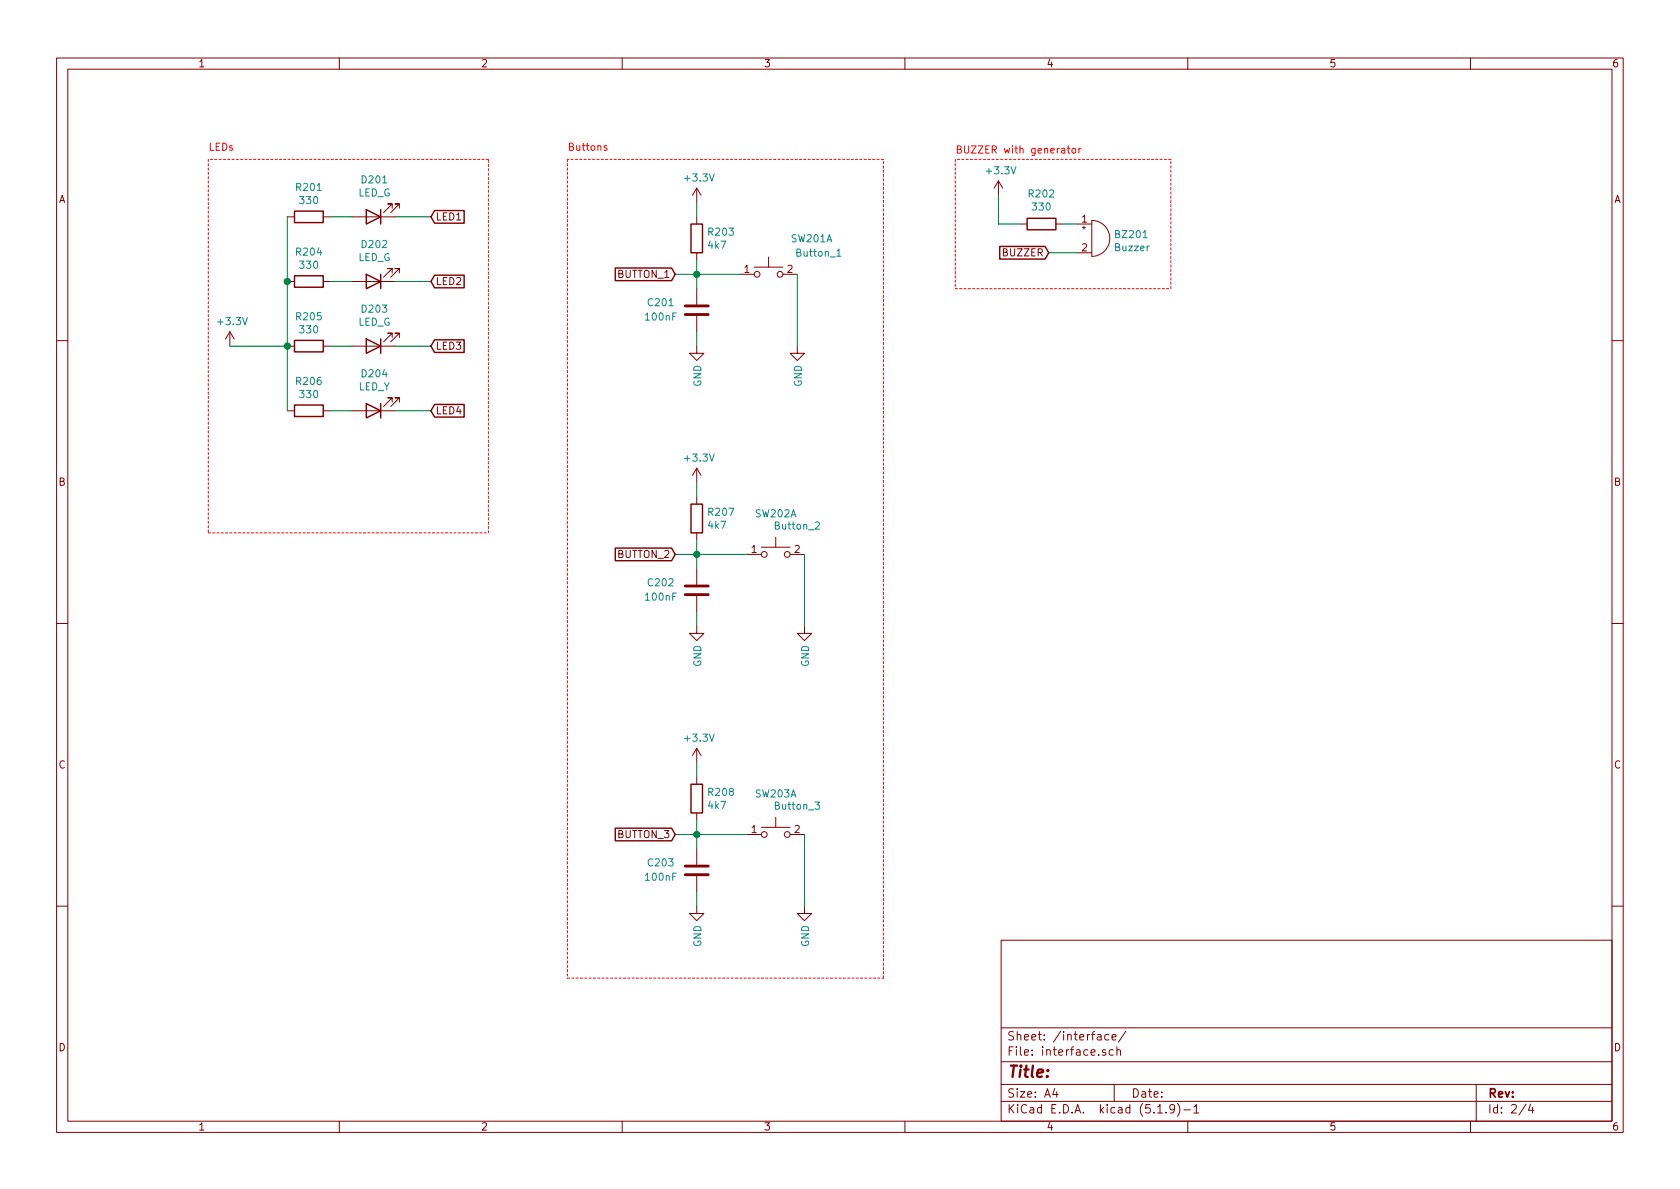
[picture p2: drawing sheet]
<svg xmlns="http://www.w3.org/2000/svg" width="297mm" height="210mm" viewBox="0 0 297 210" stroke-linecap="round" stroke-linejoin="round" font-family="sans-serif">
<g fill="none" stroke="#840000" stroke-width=".18">
<path d="M10 10.3h277v189.9h-277zM12 12.2h273v186.1h-273zM60 10.3v1.9M110 10.3v1.9M160 10.3v1.9M210 10.3v1.9M260 10.3v1.9M50.8 38.3h1.3M57.1 38.3h1.3M62.2 38.3h7.6M69.3 36.8v-.7h-.7h.7l-1.5 1.5M70.6 36.8v-.7h-.8h.8l-1.5 1.5"/>
<path d="M123.2 33.3v2.5M123.2 38.3v1.3M123.2 33.3l-.8 1.2M123.2 33.3l.8 1.2M176.5 32l-.7 1.3M176.5 32v2.5M176.5 32l.8 1.3M180.3 39.6h1.3M186.7 39.6h1.3M190.5 39.6h2.5M191.6 40v.5M193 39a3.2 3.2 0 0 1 3.2 3.2 3.2 3.2 0 0 1-3.2 3.1z"/>
<path d="M40.6 58.7l-.7 1.2M40.6 58.7v2.5M40.6 58.7l.8 1.2M50.8 49.8h1.3M57.1 49.8h1.3M62.2 49.8h7.6M69.3 48.3v-.8h-.7h.7l-1.5 1.5M69.3 59.7v-.8h-.7h.7l-1.5 1.5M70.6 48.3v-.8h-.8h.8l-1.5 1.5M70.6 59.7v-.8h-.8h.8l-1.5 1.5M123.2 44.7v1.3M123.2 51v2.8"/>
<path d="M123.2 55.9v2.8M130.8 48.5h2.5M133.3 47.2h5.1M135.9 45.5v1.7M138.4 48.5h2.6M190.5 44.7h2.5M191.4 40.3h.5M10 60.2h2M50.8 61.2h1.3M50.8 72.6h1.3M57.1 61.2h1.3M57.1 72.6h1.3"/>
<path d="M62.2 61.2h7.6M62.2 72.6h7.6M69.3 71.1v-.7h-.7h.7l-1.5 1.5M70.6 71.1v-.7h-.8h.8l-1.5 1.5M123.2 61.2v1.3h1.3l-1.3 1.2-1.3-1.2h1.3M141 61.2v1.3h1.2l-1.2 1.2-1.3-1.2h1.3M285 60.2h2M123.2 82.8v2.5M123.2 87.9v1.2M123.2 94.2v1.3M123.2 82.8l-.8 1.3M123.2 82.8l.8 1.3"/>
<path d="M132.1 98h2.5M134.6 96.8h5.1M137.2 95v1.8M139.7 98h2.5M10 110.3h2M123.2 110.7v1.3h1.3l-1.3 1.3-1.3-1.3h1.3M123.2 100.6v2.8M123.2 105.4v2.8M142.2 110.7v1.3h1.3l-1.3 1.3-1.2-1.3h1.2M285 110.3h2M123.2 132.3v2.6M123.2 137.4v1.3"/>
<path d="M123.2 132.3l-.8 1.3M123.2 132.3l.8 1.3M123.2 143.8v1.2M123.2 150.1v2.8M123.2 154.9v2.8M132.1 147.6h2.5M134.6 146.3h5.1M137.2 144.5v1.8M139.7 147.6h2.5M10 160.2h2M123.2 160.3v1.2h1.3l-1.3 1.3-1.3-1.3h1.3M142.2 160.3v1.2h1.3l-1.3 1.3-1.2-1.3h1.2"/>
<path d="M177 166.3h108v32h-108zM285 160.2h2M60 198.3v1.9M110 198.3v1.9M160 198.3v1.9M177 194.8h108M177 191.8h108M177 187.8h108M177 181.8h108M186.5 192.5l-.4 1h1M186.8 193v1M194.1 183h.5l.1 .9"/>
<path d="M194.7 183.3l-.5 .1a.29 .29 0 0 0-.2 .2 .29 .29 0 0 0 .2 .3l.5-.1M195.5 185.7l-.4-.1-.2 .2 .1 .2 .5 .2v.3h-.6M196.1 183l-.5-.1-.3 .3 .1 .6 .2 .1 .5-.1M196.6 183.4l.7-.1v-.3l-.5-.1-.2 .2 .1 .7h.6M196.8 185.7l-.4-.1-.3 .3 .1 .6 .2 .1 .4-.1M197 191.8v3M197.5 185.7l.2-.1 .3 .1 .1 .9M197.5 185.1v1.5M199.1 182.3l-1.3 2M204.7 196.8h.8M206.2 196.7v.1M207.7 196l-.1 .1a.48 .48 0 0 1-.6 .1l-.2-.2 .2-.6a.48 .48 0 0 1 .6 .1 1.27 1.27 0 0 1-.2 1.2l-.4 .1"/>
<path d="M208.2 195.1a1.71 1.71 0 0 1 0 2.3M209.3 196.3h1.2M210 198.3v1.9M211.1 195.8l.4-.5v1.5M211.1 196.8h.9M260 198.3v1.9M261 191.8v6.5M269.8 195.2l-1.2 2M270.6 195.2l-.3 1.1h.9M271 195.8v1"/>
<circle cx="133.9" cy="48.5" r=".51"/>
<circle cx="137.9" cy="48.5" r=".51"/>
<circle cx="135.1" cy="98" r=".51"/>
<circle cx="139.2" cy="98" r=".51"/>
<circle cx="135.1" cy="147.6" r=".51"/>
<circle cx="139.2" cy="147.6" r=".51"/>
</g>
<g fill="none" stroke="#840000" stroke-width=".25">
<path d="M52.1 37.3h5v2.1h-5zM64.8 37.1l2.5 1.2-2.5 1.3zM67.3 37.1v2.5M76.8 37.2h5.3v2.3h-5.3l-.6-1.2zM122.2 39.6h2v5.1h-2zM181.6 38.6h5.1v2h-5.1zM52.1 48.8h5v2h-5zM64.8 48.5l2.5 1.3-2.5 1.2zM64.8 59.9l2.5 1.3-2.5 1.3zM67.3 48.5v2.5M67.3 59.9v2.6M76.8 48.7h5.3v2.2h-5.3l-.6-1.1z"/>
<path d="M108.8 47.4h9.9l.7 1.1-.7 1.1h-9.9zM176.8 43.6h8l.6 1.1-.6 1.1h-8zM52.1 60.2h5v2h-5zM52.1 71.6h5v2.1h-5zM64.8 71.4l2.5 1.2-2.5 1.3zM67.3 71.4v2.5M76.8 71.5h5.3v2.3h-5.3l-.6-1.2zM76.8 60.1h5.3v2.2h-5.3l-.6-1.1zM108.8 96.9h9.9l.7 1.1-.7 1.2h-9.9zM122.2 89.1h2v5.1h-2zM122.2 138.7h2v5.1h-2zM108.8 146.5h9.9l.7 1.1-.7 1.1h-9.9z"/>
</g>
<path d="M121.2 54.1h4M121.2 55.6h4M121.2 103.6h4M121.2 105.2h4M121.2 153.2h4M121.2 154.7h4" fill="none" stroke="#840000" stroke-width=".51"/>
<path d="M148 44.4l.3-.4v1.3M148 45.3h.7M144.2 92.4l.5-.1 .2 .4-.1 .2-.7 .7h.8M144.1 141.8h.8l-.4 .5 .3 .1v.6l-.5 .1-.2-.1" fill="none" stroke="#008484" stroke-width=".18"/>
<path d="M36.8 28.2v66M86.4 28.2h-49.6M100.3 28.2v144.8M156.2 28.2h-55.9M168.9 28.2v22.8M207 28.2h-38.1M168.9 51h38.1M207 51v-22.8M36.8 94.2h49.6M86.4 94.2v-66M100.3 173h55.9M156.2 173v-144.8" fill="none" stroke="#f00" stroke-width=".18" stroke-dasharray=".4 .4"/>
<g fill="none" stroke="#008400" stroke-width=".18">
<path d="M50.8 38.3v34.3M58.4 38.3h3.8M69.8 38.3h6.4M123.2 35.8v2.5M176.5 34.5v5.1h3.8M188 39.6h2.5M58.4 49.8h3.8M69.8 49.8h6.4M119.4 48.5h11.4M123.2 46v5M123.2 58.7v2.5M141 48.5v12.7"/>
<path d="M185.4 44.7h5.1M40.6 61.2h10.2M58.4 61.2h3.8M58.4 72.6h3.8M69.8 61.2h6.4M69.8 72.6h6.4M119.4 98h12.7M123.2 85.3v2.6M123.2 95.5v5.1M142.2 98v12.7M123.2 108.2v2.5M123.2 134.9v2.5"/>
<path d="M119.4 147.6h12.7M123.2 145v5.1M123.2 157.7v2.6M142.2 147.6v12.7"/>
</g>
<path d="M107.3 25.8l-.3-.1-.2 .2 .1 .2 .4 .1v.3h-.5M188.7 26.2h.5M188.9 25.8v1.1l.3 .2M189.6 26.4l.2-.2 .3 .2 .1 .4-.1 .2-.3 .1-.2-.2zM190.8 26.2v.9M191.1 26.2l-.2 .1-.1 .2" fill="none" stroke="#f00" stroke-width=".18"/>
<g fill="#008400" stroke="#008400" stroke-width=".25">
<circle cx="123.2" cy="48.5" r=".51"/>
<circle cx="123.2" cy="147.6" r=".51"/>
<circle cx="123.2" cy="98" r=".51"/>
<circle cx="50.8" cy="61.2" r=".51"/>
<circle cx="50.8" cy="49.8" r=".51"/>
</g>
<text font-size="2.8" fill="#840000" x="178" y="190.5">Title:</text>
<g font-size="2.1" fill="#840000">
<text x="178" y="184">Sheet: /interface/</text>
<text x="178" y="186.7">File: interface.sch</text>
<text x="178" y="196.9">KiCad E.D.A. kicad (5.1.9)-1</text>
<text x="178" y="194.1">Size: A4</text>
<text x="200" y="194.1">Date:</text>
<text x="263" y="194.1">Rev:</text>
<text x="263" y="196.9">Id: 2/4</text>
</g>
<g font-size="1.8" fill="#840000">
<text x="35" y="11.9">1</text>
<text x="85" y="11.9">2</text>
<text x="135" y="11.9">3</text>
<text x="185" y="11.9">4</text>
<text x="235" y="11.9">5</text>
<text x="285" y="11.9">6</text>
<text x="10.4" y="35.9">A</text>
<text x="285.4" y="35.9">A</text>
<text x="77" y="39">LED1</text>
<text x="191.3" y="39.4">1</text>
<text x="177.5" y="45.3">BUZZER</text>
<text x="191.3" y="44.4">2</text>
<text x="77" y="50.4">LED2</text>
<text x="109.2" y="49.1">BUTTON_1</text>
<text x="131.6" y="48.3">1</text>
<text x="139.2" y="48.3">2</text>
<text x="77" y="61.8">LED3</text>
<text x="77" y="73.3">LED4</text>
<text x="10.4" y="85.9">B</text>
<text x="285.4" y="85.9">B</text>
<text x="109.2" y="98.7">BUTTON_2</text>
<text x="132.9" y="97.8">1</text>
<text x="140.5" y="97.8">2</text>
<text x="10.4" y="135.9">C</text>
<text x="285.4" y="135.9">C</text>
<text x="109.2" y="148.2">BUTTON_3</text>
<text x="132.9" y="147.3">1</text>
<text x="140.5" y="147.3">2</text>
<text x="10.4" y="185.9">D</text>
<text x="285.4" y="185.9">D</text>
<text x="35" y="199.9">1</text>
<text x="85" y="199.9">2</text>
<text x="135" y="199.9">3</text>
<text x="185" y="199.9">4</text>
<text x="235" y="199.9">5</text>
<text x="285" y="199.9">6</text>
</g>
<g font-size="1.8" fill="#f00">
<text x="36.8" y="26.7">LEDs</text>
<text x="100.3" y="26.7">Buttons</text>
<text x="168.9" y="27.1">BUZZER with generator</text>
</g>
<g font-size="1.8" fill="#008484">
<text x="52.5" y="33.8">R201</text>
<text x="63.3" y="34.7">LED_G</text>
<text x="64.1" y="32.4">D201</text>
<text x="121.2" y="32.1">+3.3V</text>
<text x="174.6" y="30.8">+3.3V</text>
<text x="182" y="34.9">R202</text>
<text x="53.1" y="36.1">330</text>
<text x="125.4" y="41.7">R203</text>
<text x="182.7" y="37.2">330</text>
<text x="52.5" y="45.2">R204</text>
<text x="53.1" y="47.5">330</text>
<text x="63.3" y="46.2">LED_G</text>
<text x="64.1" y="43.9">D202</text>
<text x="125.3" y="44">4k7</text>
<text x="140" y="42.8">SW201A</text>
<text x="140.9" y="45.4">Button_1</text>
<text x="197.3" y="44.4">Buzzer</text>
<text x="197.4" y="42.1">BZ201</text>
<text x="38.7" y="57.5">+3.3V</text>
<text x="52.5" y="56.6">R205</text>
<text x="53.1" y="58.9">330</text>
<text x="63.3" y="57.6">LED_G</text>
<text x="64.1" y="55.3">D203</text>
<text x="114.3" y="56.7">100nF</text>
<text x="114.7" y="54.1">C201</text>
<text x="52.5" y="68.1">R206</text>
<text x="53.1" y="70.4">330</text>
<text x="63.3" y="69">LED_Y</text>
<text x="64.1" y="66.7">D204</text>
<text x="124" y="68.4" transform="rotate(-90 124 68.4)">GND</text>
<text x="141.8" y="68.4" transform="rotate(-90 141.8 68.4)">GND</text>
<text x="121.2" y="81.6">+3.3V</text>
<text x="125.3" y="93.5">4k7</text>
<text x="125.4" y="91.2">R207</text>
<text x="133.6" y="91.5">SW202A</text>
<text x="137.1" y="93.6">Button_2</text>
<text x="114.3" y="106.2">100nF</text>
<text x="114.7" y="103.7">C202</text>
<text x="124" y="118" transform="rotate(-90 124 118)">GND</text>
<text x="143.1" y="118" transform="rotate(-90 143.1 118)">GND</text>
<text x="121.2" y="131.2">+3.3V</text>
<text x="125.3" y="143">4k7</text>
<text x="125.4" y="140.7">R208</text>
<text x="133.6" y="141">SW203A</text>
<text x="137.1" y="143.2">Button_3</text>
<text x="114.3" y="155.7">100nF</text>
<text x="114.7" y="153.2">C203</text>
<text x="124" y="167.5" transform="rotate(-90 124 167.5)">GND</text>
<text x="143.1" y="167.5" transform="rotate(-90 143.1 167.5)">GND</text>
</g>
</svg>
